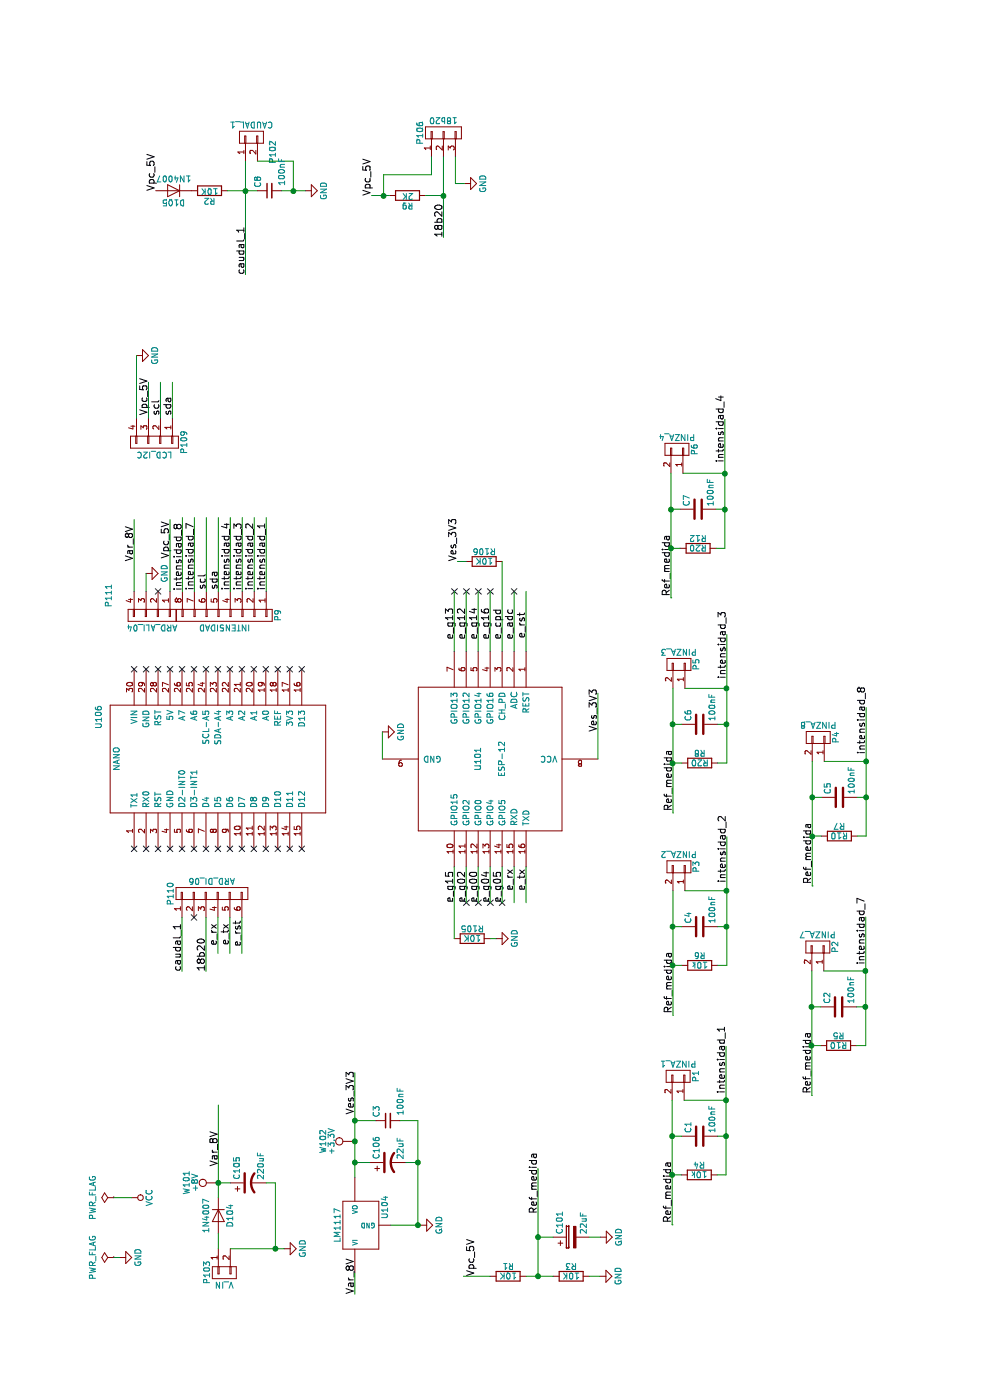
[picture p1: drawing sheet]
EESchema Schematic File Version 2
LIBS:wat-rescue
LIBS:power
LIBS:device
LIBS:transistors
LIBS:conn
LIBS:linear
LIBS:regul
LIBS:74xx
LIBS:cmos4000
LIBS:adc-dac
LIBS:memory
LIBS:xilinx
LIBS:microcontrollers
LIBS:dsp
LIBS:microchip
LIBS:analog_switches
LIBS:motorola
LIBS:texas
LIBS:intel
LIBS:audio
LIBS:interface
LIBS:digital-audio
LIBS:philips
LIBS:display
LIBS:cypress
LIBS:siliconi
LIBS:opto
LIBS:atmel
LIBS:contrib
LIBS:valves
LIBS:recom-rd
LIBS:RO-1224S
LIBS:mp-1584
LIBS:nano
LIBS:wat-cache
EELAYER 25 0
EELAYER END
$Descr A4 11693 8268
encoding utf-8
Sheet 1 1
Title ""
Date ""
Rev ""
Comp ""
Comment1 ""
Comment2 ""
Comment3 ""
Comment4 ""
$EndDescr
$Comp
L GND #PWR01
U 1 1
P 1190 1000
F 0 "#PWR01" H 1190 750 50  0001 C CNN
F 1 "GND" H 1190 850 50  0000 C CNN
F 2 "" H 1190 1000 50  0000 C CNN
F 3 "" H 1190 1000 50  0000 C CNN
	1    1190 1000
	1    0    0    -1  
$EndComp
$Comp
L PWR_FLAG #FLG02
U 1 1
P 1190 950
F 0 "#FLG02" H 1190 1045 50  0001 C CNN
F 1 "PWR_FLAG" H 1190 1130 50  0000 C CNN
F 2 "" H 1190 950 50  0000 C CNN
F 3 "" H 1190 950 50  0000 C CNN
	1    1190 950 
	1    0    0    -1  
$EndComp
Text Label 4255 4295 0    60   ~ 0
e_rx
$Comp
L ESP-12 U101
U 1 1
P 5355 4095
F 0 "U101" H 5355 3995 50  0000 C CNN
F 1 "ESP-12" H 5355 4195 50  0000 C CNN
F 2 "oscar_libreria_huellas:ESP-07v2_pad" H 5355 4095 50  0001 C CNN
F 3 "" H 5355 4095 50  0001 C CNN
	1    5355 4095
	-1   0    0    1   
$EndComp
Text Label 4155 4195 0    60   ~ 0
e_g05
Text Label 4155 4095 0    60   ~ 0
e_g04
Text Label 4155 3895 0    60   ~ 0
e_g02
Text Label 4155 3795 0    60   ~ 0
e_g15
Text Label 6355 3795 0    60   ~ 0
e_g13
Text Label 6355 3895 0    60   ~ 0
e_g12
Text Label 6355 3995 0    60   ~ 0
e_g14
Text Label 4155 3995 0    60   ~ 0
e_g00
Text Label 6355 4095 0    60   ~ 0
e_g16
Text Label 6355 4295 0    60   ~ 0
e_adc
Text Label 4255 4395 0    60   ~ 0
e_tx
$Comp
L R R2
U 1 1
P 10100 1750
F 0 "R2" V 10180 1750 50  0000 C CNN
F 1 "10K" V 10100 1750 50  0000 C CNN
F 2 "Resistors_ThroughHole:Resistor_Horizontal_RM10mm" V 10030 1750 50  0001 C CNN
F 3 "" H 10100 1750 50  0000 C CNN
	1    10100 1750
	-1   0    0    -1  
$EndComp
$Comp
L GND #PWR03
U 1 1
P 10100 2550
F 0 "#PWR03" H 10100 2300 50  0001 C CNN
F 1 "GND" H 10100 2400 50  0000 C CNN
F 2 "" H 10100 2550 50  0000 C CNN
F 3 "" H 10100 2550 50  0000 C CNN
	1    10100 2550
	-1   0    0    -1  
$EndComp
$Comp
L PWR_FLAG #FLG04
U 1 1
P 1690 950
F 0 "#FLG04" H 1690 1045 50  0001 C CNN
F 1 "PWR_FLAG" H 1690 1130 50  0000 C CNN
F 2 "" H 1690 950 50  0000 C CNN
F 3 "" H 1690 950 50  0000 C CNN
	1    1690 950 
	1    0    0    -1  
$EndComp
$Comp
L VCC #PWR05
U 1 1
P 1690 1100
F 0 "#PWR05" H 1690 950 50  0001 C CNN
F 1 "VCC" H 1690 1250 50  0000 C CNN
F 2 "" H 1690 1100 50  0000 C CNN
F 3 "" H 1690 1100 50  0000 C CNN
	1    1690 1100
	-1   0    0    1   
$EndComp
$Comp
L GND #PWR06
U 1 1
P 1265 2375
F 0 "#PWR06" H 1265 2125 50  0001 C CNN
F 1 "GND" H 1265 2225 50  0000 C CNN
F 2 "" H 1265 2375 50  0000 C CNN
F 3 "" H 1265 2375 50  0000 C CNN
	1    1265 2375
	-1   0    0    -1  
$EndComp
Text Label 6355 4195 0    60   ~ 0
e_cpd
$Comp
L 7805 U104
U 1 1
P 1460 3015
F 0 "U104" H 1610 2819 50  0000 C CNN
F 1 "LM1117" H 1460 3215 50  0000 C CNN
F 2 "oscar_libreria_huellas:TO-220-LM117" H 1460 3015 50  0001 C CNN
F 3 "" H 1460 3015 50  0000 C CNN
	1    1460 3015
	1    0    0    -1  
$EndComp
$Comp
L GND #PWR07
U 1 1
P 1460 3515
F 0 "#PWR07" H 1460 3265 50  0001 C CNN
F 1 "GND" H 1460 3365 50  0000 C CNN
F 2 "" H 1460 3515 50  0000 C CNN
F 3 "" H 1460 3515 50  0000 C CNN
	1    1460 3515
	1    0    0    -1  
$EndComp
$Comp
L CONN_01X02 P103
U 1 1
P 1065 1875
F 0 "P103" H 1065 2025 50  0000 C CNN
F 1 "V_IN" V 1165 1875 50  0000 C CNN
F 2 "Connect:bornier2" H 1065 1875 50  0001 C CNN
F 3 "" H 1065 1875 50  0000 C CNN
	1    1065 1875
	-1   0    0    -1  
$EndComp
$Comp
L CONN_01X02 P102
U 1 1
P 10550 2100
F 0 "P102" H 10425 1925 50  0000 C CNN
F 1 "CAUDAL_1" V 10650 2100 50  0000 C CNN
F 2 "Connect:bornier2" H 10550 2100 50  0001 C CNN
F 3 "" H 10550 2100 50  0000 C CNN
	1    10550 2100
	1    0    0    -1  
$EndComp
$Comp
L R R9
U 1 1
P 10060 3405
F 0 "R9" V 10140 3405 50  0000 C CNN
F 1 "2K" V 10060 3405 50  0000 C CNN
F 2 "Resistors_ThroughHole:Resistor_Horizontal_RM10mm" V 9990 3405 50  0001 C CNN
F 3 "" H 10060 3405 50  0000 C CNN
	1    10060 3405
	-1   0    0    1   
$EndComp
$Comp
L GND #PWR08
U 1 1
P 10160 3880
F 0 "#PWR08" H 10160 3630 50  0001 C CNN
F 1 "GND" H 10160 3730 50  0000 C CNN
F 2 "" H 10160 3880 50  0000 C CNN
F 3 "" H 10160 3880 50  0000 C CNN
	1    10160 3880
	1    0    0    -1  
$EndComp
$Comp
L CONN_01X03 P106
U 1 1
P 10585 3705
F 0 "P106" H 10585 3905 50  0000 C CNN
F 1 "18b20" V 10685 3705 50  0000 C CNN
F 2 "Connect:bornier3" H 10585 3705 50  0001 C CNN
F 3 "" H 10585 3705 50  0000 C CNN
	1    10585 3705
	1    0    0    -1  
$EndComp
$Comp
L CP1 C106
U 1 1
P 1985 3240
F 0 "C106" H 2010 3340 50  0000 L CNN
F 1 "22uF" H 2010 3140 50  0000 L CNN
F 2 "Capacitors_THT:CP_Radial_D5.0mm_P2.00mm" H 1985 3240 50  0001 C CNN
F 3 "" H 1985 3240 50  0000 C CNN
	1    1985 3240
	1    0    0    -1  
$EndComp
$Comp
L CP1 C105
U 1 1
P 1815 2075
F 0 "C105" H 1840 2175 50  0000 L CNN
F 1 "220uF" H 1840 1975 50  0000 L CNN
F 2 "Capacitors_THT:CP_Radial_D5.0mm_P2.00mm" H 1815 2075 50  0001 C CNN
F 3 "" H 1815 2075 50  0000 C CNN
	1    1815 2075
	1    0    0    -1  
$EndComp
NoConn ~ 6755 3795
NoConn ~ 6755 3895
NoConn ~ 6755 3995
NoConn ~ 6755 4095
NoConn ~ 6755 4295
NoConn ~ 4155 3995
NoConn ~ 4155 4095
NoConn ~ 4155 4195
$Comp
L CONN_01X04 P109
U 1 1
P 8000 1290
F 0 "P109" H 8000 1540 50  0000 C CNN
F 1 "LCD_I2C" V 8100 1290 50  0000 C CNN
F 2 "Pin_Headers:Pin_Header_Straight_1x04" H 8000 1290 50  0001 C CNN
F 3 "" H 8000 1290 50  0000 C CNN
	1    8000 1290
	-1   0    0    1   
$EndComp
$Comp
L NANO U106
U 1 1
P 5355 1820
F 0 "U106" H 5705 2820 50  0000 C CNN
F 1 "NANO" H 5355 2670 50  0000 C CNN
F 2 "oscar_libreria_huellas:arduino_nano" H 5055 1020 50  0001 C CNN
F 3 "DOCUMENTATION" H 5205 970 50  0001 C CNN
	1    5355 1820
	1    0    0    -1  
$EndComp
Text Label 5580 4995 0    60   ~ 0
Ves_3V3
Text Label 2385 2965 0    60   ~ 0
Ves_3V3
Text Label 8225 1240 0    60   ~ 0
Vpc_5V
Text Label 8225 1440 0    60   ~ 0
sda
Text Label 8225 1340 0    60   ~ 0
scl
$Comp
L GND #PWR09
U 1 1
P 8725 1140
F 0 "#PWR09" H 8725 890 50  0001 C CNN
F 1 "GND" H 8725 990 50  0000 C CNN
F 2 "" H 8725 1140 50  0000 C CNN
F 3 "" H 8725 1140 50  0000 C CNN
	1    8725 1140
	1    0    0    -1  
$EndComp
$Comp
L CONN_01X06 P110
U 1 1
P 4230 1770
F 0 "P110" H 4230 2120 50  0000 C CNN
F 1 "ARD_DI_06" V 4330 1770 50  0000 C CNN
F 2 "Pin_Headers:Pin_Header_Straight_1x06" H 4230 1770 50  0001 C CNN
F 3 "" H 4230 1770 50  0000 C CNN
	1    4230 1770
	1    0    0    -1  
$EndComp
Text Label 3980 1820 2    60   ~ 0
e_rx
Text Label 3980 1920 2    60   ~ 0
e_tx
Text Label 4005 2020 2    60   ~ 0
e_rst
Text Label 3580 1720 0    60   ~ 0
18b20
$Comp
L GND #PWR010
U 1 1
P 5580 3195
F 0 "#PWR010" H 5580 2945 50  0001 C CNN
F 1 "GND" H 5580 3045 50  0000 C CNN
F 2 "" H 5580 3195 50  0000 C CNN
F 3 "" H 5580 3195 50  0000 C CNN
	1    5580 3195
	1    0    0    -1  
$EndComp
Text Label 10060 3105 0    60   ~ 0
Vpc_5V
Text Label 10100 1300 0    60   ~ 0
Vpc_5V
Text Label 9710 3705 0    60   ~ 0
18b20
$Comp
L D D104
U 1 1
P 1540 1825
F 0 "D104" H 1540 1925 50  0000 C CNN
F 1 "1N4007" H 1540 1725 50  0000 C CNN
F 2 "Diodes_ThroughHole:Diode_DO-35_SOD27_Horizontal_RM10" H 1540 1825 50  0001 C CNN
F 3 "" H 1540 1825 50  0000 C CNN
	1    1540 1825
	-1   0    0    1   
$EndComp
NoConn ~ 6105 1120
NoConn ~ 6105 1220
NoConn ~ 6105 1320
NoConn ~ 6105 1420
NoConn ~ 6105 1520
NoConn ~ 6105 1720
NoConn ~ 6105 1620
NoConn ~ 6105 1820
NoConn ~ 6105 1920
NoConn ~ 6105 2020
NoConn ~ 6105 2120
NoConn ~ 6105 2220
NoConn ~ 6105 2320
NoConn ~ 6105 2420
NoConn ~ 6105 2520
NoConn ~ 4605 1120
NoConn ~ 4605 1220
NoConn ~ 4605 1320
NoConn ~ 4605 1420
NoConn ~ 4605 1520
NoConn ~ 4605 1620
NoConn ~ 4605 1720
NoConn ~ 4605 1820
NoConn ~ 4605 1920
NoConn ~ 4605 2020
NoConn ~ 4605 2120
NoConn ~ 4605 2220
NoConn ~ 4605 2320
NoConn ~ 4605 2420
NoConn ~ 4605 2520
Text Label 6580 4395 2    60   ~ 0
e_rst
Text Label 885  2965 0    60   ~ 0
Var_8V
NoConn ~ 4030 1620
Text Label 9400 2050 0    60   ~ 0
caudal_1
$Comp
L TEST_1P W101
U 1 1
P 1815 1825
F 0 "W101" H 1815 2095 50  0000 C CNN
F 1 "+8V" H 1815 2025 50  0000 C CNN
F 2 "Wire_Pads:SolderWirePad_single_0-8mmDrill" H 2015 1825 50  0001 C CNN
F 3 "" H 2015 1825 50  0000 C CNN
	1    1815 1825
	1    0    0    -1  
$EndComp
$Comp
L TEST_1P W102
U 1 1
P 2160 2965
F 0 "W102" H 2160 3235 50  0000 C CNN
F 1 "+3,3V" H 2160 3165 50  0000 C CNN
F 2 "Wire_Pads:SolderWirePad_single_0-8mmDrill" H 2360 2965 50  0001 C CNN
F 3 "" H 2360 2965 50  0000 C CNN
	1    2160 2965
	1    0    0    -1  
$EndComp
Text Label 7005 1120 0    60   ~ 0
Var_8V
$Comp
L D D105
U 1 1
P 10100 1450
F 0 "D105" H 10100 1550 50  0000 C CNN
F 1 "1N4007" H 10100 1350 50  0000 C CNN
F 2 "Diodes_ThroughHole:Diode_DO-35_SOD27_Horizontal_RM10" H 10100 1450 50  0001 C CNN
F 3 "" H 10100 1450 50  0000 C CNN
	1    10100 1450
	0    -1   -1   0   
$EndComp
Text Label 3580 1520 0    60   ~ 0
caudal_1
NoConn ~ 6755 1320
$Comp
L GND #PWR011
U 1 1
P 6905 1220
F 0 "#PWR011" H 6905 970 50  0001 C CNN
F 1 "GND" H 6905 1070 50  0000 C CNN
F 2 "" H 6905 1220 50  0000 C CNN
F 3 "" H 6905 1220 50  0000 C CNN
	1    6905 1220
	-1   0    0    -1  
$EndComp
Text Label 7030 1420 0    60   ~ 0
Vpc_5V
$Comp
L R R106
U 1 1
P 7005 4045
F 0 "R106" V 7085 4045 50  0000 C CNN
F 1 "10K" V 7005 4045 50  0000 C CNN
F 2 "Resistors_ThroughHole:Resistor_Horizontal_RM10mm" V 6935 4045 50  0001 C CNN
F 3 "" H 7005 4045 50  0000 C CNN
	1    7005 4045
	1    0    0    -1  
$EndComp
$Comp
L GND #PWR012
U 1 1
P 3855 4145
F 0 "#PWR012" H 3855 3895 50  0001 C CNN
F 1 "GND" H 3855 3995 50  0000 C CNN
F 2 "" H 3855 4145 50  0000 C CNN
F 3 "" H 3855 4145 50  0000 C CNN
	1    3855 4145
	1    0    0    -1  
$EndComp
$Comp
L R R105
U 1 1
P 3855 3945
F 0 "R105" V 3935 3945 50  0000 C CNN
F 1 "10K" V 3855 3945 50  0000 C CNN
F 2 "Resistors_ThroughHole:Resistor_Horizontal_RM10mm" V 3785 3945 50  0001 C CNN
F 3 "" H 3855 3945 50  0000 C CNN
	1    3855 3945
	1    0    0    -1  
$EndComp
Text Label 7005 3820 0    60   ~ 0
Ves_3V3
NoConn ~ 4155 3895
Text Label 1950 1825 0    60   ~ 0
Var_8V
$Comp
L R R1
U 1 1
P 1035 4245
F 0 "R1" V 1115 4245 50  0000 C CNN
F 1 "10K" V 1035 4245 50  0000 C CNN
F 2 "Resistors_ThroughHole:Resistor_Horizontal_RM10mm" V 965 4245 50  0001 C CNN
F 3 "" H 1035 4245 50  0000 C CNN
	1    1035 4245
	1    0    0    -1  
$EndComp
$Comp
L CP C101
U 1 1
P 1360 4770
F 0 "C101" H 1385 4870 50  0000 L CNN
F 1 "22uF" H 1385 4670 50  0000 L CNN
F 2 "Capacitors_THT:CP_Radial_D5.0mm_P2.00mm" H 1398 4620 50  0001 C CNN
F 3 "" H 1360 4770 50  0000 C CNN
	1    1360 4770
	1    0    0    -1  
$EndComp
$Comp
L R R3
U 1 1
P 1035 4770
F 0 "R3" V 1115 4770 50  0000 C CNN
F 1 "10K" V 1035 4770 50  0000 C CNN
F 2 "Resistors_ThroughHole:Resistor_Horizontal_RM10mm" V 965 4770 50  0001 C CNN
F 3 "" H 1035 4770 50  0000 C CNN
	1    1035 4770
	1    0    0    -1  
$EndComp
$Comp
L GND #PWR013
U 1 1
P 1360 5015
F 0 "#PWR013" H 1360 4765 50  0001 C CNN
F 1 "GND" H 1360 4865 50  0000 C CNN
F 2 "" H 1360 5015 50  0000 C CNN
F 3 "" H 1360 5015 50  0000 C CNN
	1    1360 5015
	1    0    0    -1  
$EndComp
$Comp
L GND #PWR014
U 1 1
P 1035 5010
F 0 "#PWR014" H 1035 4760 50  0001 C CNN
F 1 "GND" H 1035 4860 50  0000 C CNN
F 2 "" H 1035 5010 50  0000 C CNN
F 3 "" H 1035 5010 50  0000 C CNN
	1    1035 5010
	1    0    0    -1  
$EndComp
$Comp
L CONN_01X02 P1
U 1 1
P 2705 5665
F 0 "P1" H 2705 5815 50  0000 C CNN
F 1 "PINZA_1" V 2805 5665 50  0000 C CNN
F 2 "Connect:bornier2" H 2705 5665 50  0001 C CNN
F 3 "" H 2705 5665 50  0000 C CNN
	1    2705 5665
	1    0    0    1   
$EndComp
$Comp
L R R4
U 1 1
P 1880 5840
F 0 "R4" V 1960 5840 50  0000 C CNN
F 1 "10k" V 1880 5840 50  0000 C CNN
F 2 "Resistors_ThroughHole:Resistor_Horizontal_RM10mm" V 1810 5840 50  0001 C CNN
F 3 "" H 1880 5840 50  0000 C CNN
	1    1880 5840
	1    0    0    -1  
$EndComp
Text Label 1555 4495 0    60   ~ 0
Ref_medida
Text Label 1480 5615 0    60   ~ 0
Ref_medida
$Comp
L CONN_01X02 P3
U 1 1
P 4455 5670
F 0 "P3" H 4455 5820 50  0000 C CNN
F 1 "PINZA_2" V 4555 5670 50  0000 C CNN
F 2 "Connect:bornier2" H 4455 5670 50  0001 C CNN
F 3 "" H 4455 5670 50  0000 C CNN
	1    4455 5670
	1    0    0    1   
$EndComp
$Comp
L R R6
U 1 1
P 3630 5845
F 0 "R6" V 3710 5845 50  0000 C CNN
F 1 "10k" V 3630 5845 50  0000 C CNN
F 2 "Resistors_ThroughHole:Resistor_Horizontal_RM10mm" V 3560 5845 50  0001 C CNN
F 3 "" H 3630 5845 50  0000 C CNN
	1    3630 5845
	1    0    0    -1  
$EndComp
$Comp
L C C4
U 1 1
P 3955 5845
F 0 "C4" H 3980 5945 50  0000 L CNN
F 1 "100nF" H 3980 5745 50  0000 L CNN
F 2 "Capacitors_THT:C_Disc_D5.0mm_W2.5mm_P5.00mm" H 3993 5695 50  0001 C CNN
F 3 "" H 3955 5845 50  0000 C CNN
	1    3955 5845
	1    0    0    -1  
$EndComp
Text Label 3230 5620 0    60   ~ 0
Ref_medida
$Comp
L CONN_01X02 P5
U 1 1
P 6145 5670
F 0 "P5" H 6145 5820 50  0000 C CNN
F 1 "PINZA_3" V 6245 5670 50  0000 C CNN
F 2 "Connect:bornier2" H 6145 5670 50  0001 C CNN
F 3 "" H 6145 5670 50  0000 C CNN
	1    6145 5670
	1    0    0    1   
$EndComp
$Comp
L R R8
U 1 1
P 5320 5845
F 0 "R8" V 5400 5845 50  0000 C CNN
F 1 "R20" V 5320 5845 50  0000 C CNN
F 2 "Resistors_ThroughHole:Resistor_Horizontal_RM10mm" V 5250 5845 50  0001 C CNN
F 3 "" H 5320 5845 50  0000 C CNN
	1    5320 5845
	1    0    0    -1  
$EndComp
$Comp
L C C6
U 1 1
P 5645 5845
F 0 "C6" H 5670 5945 50  0000 L CNN
F 1 "100nF" H 5670 5745 50  0000 L CNN
F 2 "Capacitors_THT:C_Disc_D5.0mm_W2.5mm_P5.00mm" H 5683 5695 50  0001 C CNN
F 3 "" H 5645 5845 50  0000 C CNN
	1    5645 5845
	1    0    0    -1  
$EndComp
Text Label 4920 5620 0    60   ~ 0
Ref_medida
$Comp
L CONN_01X02 P6
U 1 1
P 7940 5655
F 0 "P6" H 7940 5805 50  0000 C CNN
F 1 "PINZA_4" V 8040 5655 50  0000 C CNN
F 2 "Connect:bornier2" H 7940 5655 50  0001 C CNN
F 3 "" H 7940 5655 50  0000 C CNN
	1    7940 5655
	1    0    0    1   
$EndComp
$Comp
L C C7
U 1 1
P 7440 5830
F 0 "C7" H 7465 5930 50  0000 L CNN
F 1 "100nF" H 7465 5730 50  0000 L CNN
F 2 "Capacitors_THT:C_Disc_D5.0mm_W2.5mm_P5.00mm" H 7478 5680 50  0001 C CNN
F 3 "" H 7440 5830 50  0000 C CNN
	1    7440 5830
	1    0    0    -1  
$EndComp
Text Label 6715 5605 0    60   ~ 0
Ref_medida
$Comp
L CONN_01X02 P2
U 1 1
P 3785 6830
F 0 "P2" H 3785 6980 50  0000 C CNN
F 1 "PINZA_7" V 3885 6830 50  0000 C CNN
F 2 "Connect:bornier2" H 3785 6830 50  0001 C CNN
F 3 "" H 3785 6830 50  0000 C CNN
	1    3785 6830
	1    0    0    1   
$EndComp
$Comp
L R R5
U 1 1
P 2960 7005
F 0 "R5" V 3040 7005 50  0000 C CNN
F 1 "R10" V 2960 7005 50  0000 C CNN
F 2 "Resistors_ThroughHole:Resistor_Horizontal_RM10mm" V 2890 7005 50  0001 C CNN
F 3 "" H 2960 7005 50  0000 C CNN
	1    2960 7005
	1    0    0    -1  
$EndComp
Text Label 2560 6780 0    60   ~ 0
Ref_medida
$Comp
L CONN_01X04 P111
U 1 1
P 6555 1270
F 0 "P111" H 6390 910 50  0000 C CNN
F 1 "ARD_ALI_04" V 6655 1270 50  0000 C CNN
F 2 "Pin_Headers:Pin_Header_Straight_1x04" H 6555 1270 50  0001 C CNN
F 3 "" H 6555 1270 50  0000 C CNN
	1    6555 1270
	-1   0    0    1   
$EndComp
$Comp
L CONN_01X08 P9
U 1 1
P 6555 1875
F 0 "P9" H 6555 2325 50  0000 C CNN
F 1 "INTENSIDAD" V 6655 1875 50  0000 C CNN
F 2 "Pin_Headers:Pin_Header_Straight_1x08" H 6555 1875 50  0001 C CNN
F 3 "" H 6555 1875 50  0000 C CNN
	1    6555 1875
	-1   0    0    1   
$EndComp
Text Label 6765 1625 0    60   ~ 0
intensidad_7
Text Label 6760 1525 0    60   ~ 0
intensidad_8
Text Label 6765 1925 0    60   ~ 0
intensidad_4
Text Label 6765 2025 0    60   ~ 0
intensidad_3
Text Label 6765 2125 0    60   ~ 0
intensidad_2
Text Label 6765 2225 0    60   ~ 0
intensidad_1
Text Label 2560 6065 0    60   ~ 0
intensidad_1
Text Label 4320 6070 0    60   ~ 0
intensidad_2
Text Label 6025 6070 0    60   ~ 0
intensidad_3
Text Label 7830 6055 0    60   ~ 0
intensidad_4
Text Label 3635 7230 0    60   ~ 0
intensidad_7
Text Label 1035 3970 0    60   ~ 0
Vpc_5V
$Comp
L R R12
U 1 1
P 7115 5830
F 0 "R12" V 7195 5830 50  0000 C CNN
F 1 "R20" V 7115 5830 50  0000 C CNN
F 2 "Resistors_ThroughHole:Resistor_Horizontal_RM10mm" V 7045 5830 50  0001 C CNN
F 3 "" H 7115 5830 50  0000 C CNN
	1    7115 5830
	1    0    0    -1  
$EndComp
$Comp
L C C1
U 1 1
P 2205 5845
F 0 "C1" H 2230 5945 50  0000 L CNN
F 1 "100nF" H 2230 5745 50  0000 L CNN
F 2 "Capacitors_THT:C_Disc_D5.0mm_W2.5mm_P5.00mm" H 2243 5695 50  0001 C CNN
F 3 "" H 2205 5845 50  0000 C CNN
	1    2205 5845
	1    0    0    -1  
$EndComp
$Comp
L C C2
U 1 1
P 3285 7005
F 0 "C2" H 3310 7105 50  0000 L CNN
F 1 "100nF" H 3310 6905 50  0000 L CNN
F 2 "Capacitors_THT:C_Disc_D5.0mm_W2.5mm_P5.00mm" H 3323 6855 50  0001 C CNN
F 3 "" H 3285 7005 50  0000 C CNN
	1    3285 7005
	1    0    0    -1  
$EndComp
Text Label 5395 7235 0    60   ~ 0
intensidad_8
Text Label 4310 6785 0    60   ~ 0
Ref_medida
$Comp
L C C5
U 1 1
P 5035 7010
F 0 "C5" H 5060 7110 50  0000 L CNN
F 1 "100nF" H 5060 6910 50  0000 L CNN
F 2 "Capacitors_THT:C_Disc_D5.0mm_W2.5mm_P5.00mm" H 5073 6860 50  0001 C CNN
F 3 "" H 5035 7010 50  0000 C CNN
	1    5035 7010
	1    0    0    -1  
$EndComp
$Comp
L R R7
U 1 1
P 4710 7010
F 0 "R7" V 4790 7010 50  0000 C CNN
F 1 "R10" V 4710 7010 50  0000 C CNN
F 2 "Resistors_ThroughHole:Resistor_Horizontal_RM10mm" V 4640 7010 50  0001 C CNN
F 3 "" H 4710 7010 50  0000 C CNN
	1    4710 7010
	1    0    0    -1  
$EndComp
$Comp
L CONN_01X02 P4
U 1 1
P 5535 6835
F 0 "P4" H 5535 6985 50  0000 C CNN
F 1 "PINZA_8" V 5635 6835 50  0000 C CNN
F 2 "Connect:bornier2" H 5535 6835 50  0001 C CNN
F 3 "" H 5535 6835 50  0000 C CNN
	1    5535 6835
	1    0    0    1   
$EndComp
Wire Wire Line
	5335 7235 5335 6885
Wire Wire Line
	4710 6860 4710 6785
Connection ~ 4710 6785
Wire Wire Line
	5035 6785 5035 6860
Connection ~ 5035 6785
Wire Wire Line
	5335 6785 4295 6785
Wire Wire Line
	4295 6785 4295 6790
Wire Wire Line
	4710 7235 5785 7235
Connection ~ 5335 7235
Wire Wire Line
	4710 7160 4710 7235
Wire Wire Line
	5035 7160 5035 7235
Connection ~ 5035 7235
Connection ~ 2205 6065
Wire Wire Line
	2205 5995 2205 6065
Connection ~ 2205 5615
Wire Wire Line
	2205 5695 2205 5615
Wire Wire Line
	6755 2225 7370 2225
Wire Wire Line
	6755 2125 7370 2125
Wire Wire Line
	6755 2025 7370 2025
Wire Wire Line
	6755 1925 7370 1925
Wire Wire Line
	6755 1525 7370 1525
Wire Wire Line
	6755 1625 7370 1625
Wire Wire Line
	6755 1725 7370 1725
Wire Wire Line
	6755 1825 7370 1825
Wire Wire Line
	1360 4920 1360 5015
Wire Wire Line
	1035 4920 1035 5010
Wire Wire Line
	2545 6780 2545 6785
Wire Wire Line
	3585 6780 2545 6780
Connection ~ 3285 7230
Wire Wire Line
	3285 7155 3285 7230
Connection ~ 3285 6780
Wire Wire Line
	3285 6780 3285 6855
Wire Wire Line
	2960 7155 2960 7230
Connection ~ 2960 6780
Wire Wire Line
	2960 6855 2960 6780
Connection ~ 3585 7230
Wire Wire Line
	3585 7230 3585 6880
Wire Wire Line
	2960 7230 4035 7230
Wire Wire Line
	6700 5605 6700 5610
Wire Wire Line
	7740 5605 6700 5605
Connection ~ 7440 6055
Wire Wire Line
	7440 5980 7440 6055
Connection ~ 7440 5605
Wire Wire Line
	7440 5605 7440 5680
Wire Wire Line
	7115 5980 7115 6055
Connection ~ 7115 5605
Wire Wire Line
	7115 5680 7115 5605
Connection ~ 7740 6055
Wire Wire Line
	7740 6055 7740 5705
Wire Wire Line
	7115 6055 8190 6055
Wire Wire Line
	4905 5620 4905 5625
Wire Wire Line
	5945 5620 4905 5620
Connection ~ 5645 6070
Wire Wire Line
	5645 5995 5645 6070
Connection ~ 5645 5620
Wire Wire Line
	5645 5620 5645 5695
Wire Wire Line
	5320 5995 5320 6070
Connection ~ 5320 5620
Wire Wire Line
	5320 5695 5320 5620
Connection ~ 5945 6070
Wire Wire Line
	5945 6070 5945 5720
Wire Wire Line
	5320 6070 6395 6070
Wire Wire Line
	3215 5620 3215 5625
Wire Wire Line
	4255 5620 3215 5620
Connection ~ 3955 6070
Wire Wire Line
	3955 5995 3955 6070
Connection ~ 3955 5620
Wire Wire Line
	3955 5620 3955 5695
Wire Wire Line
	3630 5995 3630 6070
Connection ~ 3630 5620
Wire Wire Line
	3630 5695 3630 5620
Connection ~ 4255 6070
Wire Wire Line
	4255 6070 4255 5720
Wire Wire Line
	3630 6070 4705 6070
Wire Wire Line
	1465 5615 1465 5620
Wire Wire Line
	2505 5615 1465 5615
Wire Wire Line
	1930 4495 1930 4490
Wire Wire Line
	1035 4495 1930 4495
Wire Wire Line
	1880 5990 1880 6065
Connection ~ 1880 5615
Wire Wire Line
	1880 5690 1880 5615
Connection ~ 2505 6065
Wire Wire Line
	2505 6065 2505 5715
Wire Wire Line
	1880 6065 2955 6065
Connection ~ 1360 4495
Wire Wire Line
	1360 4620 1360 4495
Connection ~ 1035 4495
Wire Wire Line
	1035 4395 1035 4620
Wire Wire Line
	1035 3870 1035 4095
Connection ~ 1265 2300
Wire Wire Line
	1815 1825 1815 1925
Wire Wire Line
	1815 2300 1815 2225
Wire Wire Line
	1265 2300 1815 2300
Wire Wire Line
	1265 1925 1265 2375
Connection ~ 1815 1825
Wire Wire Line
	1690 1825 2465 1825
Wire Wire Line
	4155 3895 4455 3895
Wire Wire Line
	3855 4095 3855 4145
Wire Wire Line
	7005 3820 7005 3895
Wire Wire Line
	6755 1420 7355 1420
Wire Wire Line
	6755 1120 7355 1120
Wire Wire Line
	6755 1220 6905 1220
Connection ~ 2160 2965
Wire Wire Line
	4030 1720 3580 1720
Wire Wire Line
	3580 1520 4030 1520
Connection ~ 1985 3490
Wire Wire Line
	2335 3490 2335 3340
Connection ~ 2335 2965
Wire Wire Line
	2335 2965 2335 3140
Wire Wire Line
	1265 1825 1390 1825
Wire Wire Line
	5355 3195 5580 3195
Wire Wire Line
	3730 2020 4030 2020
Wire Wire Line
	3730 1920 4030 1920
Wire Wire Line
	3730 1820 4030 1820
Wire Wire Line
	8200 1140 8725 1140
Wire Wire Line
	8200 1240 8500 1240
Wire Wire Line
	8200 1340 8500 1340
Wire Wire Line
	8200 1440 8500 1440
Connection ~ 1460 3490
Wire Wire Line
	1460 3490 2335 3490
Wire Wire Line
	1985 3390 1985 3490
Connection ~ 1985 2965
Wire Wire Line
	1985 2965 1985 3090
Connection ~ 10060 3205
Wire Wire Line
	10235 3605 10385 3605
Wire Wire Line
	10235 3205 10235 3605
Wire Wire Line
	10060 3205 10235 3205
Wire Wire Line
	10060 3105 10060 3255
Connection ~ 10060 3705
Wire Wire Line
	10060 3555 10060 3705
Wire Wire Line
	9710 3705 10385 3705
Wire Wire Line
	10160 3805 10160 3880
Wire Wire Line
	10385 3805 10160 3805
Wire Wire Line
	1460 3265 1460 3515
Wire Wire Line
	885  2965 1060 2965
Wire Wire Line
	6255 4395 6755 4395
Wire Wire Line
	4155 4395 4455 4395
Wire Wire Line
	4155 4295 4455 4295
Connection ~ 10100 2450
Wire Wire Line
	10350 2450 10100 2450
Wire Wire Line
	10350 2150 10350 2450
Connection ~ 10100 2050
Wire Wire Line
	9400 2050 10350 2050
Wire Wire Line
	10100 2350 10100 2550
Wire Wire Line
	10100 1900 10100 2150
Wire Wire Line
	1860 2965 2735 2965
Wire Wire Line
	6255 4195 7005 4195
Wire Wire Line
	1690 950  1690 1100
Wire Wire Line
	4155 4195 4455 4195
Wire Wire Line
	4155 4095 4455 4095
Wire Wire Line
	4155 3995 4455 3995
Wire Wire Line
	3855 3795 4455 3795
Wire Wire Line
	6255 3795 6755 3795
Wire Wire Line
	6255 3895 6755 3895
Wire Wire Line
	6255 3995 6755 3995
Wire Wire Line
	6255 4095 6755 4095
Wire Wire Line
	6255 4295 6755 4295
Wire Wire Line
	1190 950  1190 1000
Wire Wire Line
	5355 4995 5905 4995
Text Label 6770 1725 0    60   ~ 0
scl
Text Label 6770 1825 0    60   ~ 0
sda
$Comp
L C_Small C3
U 1 1
P 2335 3240
F 0 "C3" H 2210 3340 50  0000 L CNN
F 1 "100nF" H 2060 3140 50  0000 L CNN
F 2 "Capacitors_THT:C_Disc_D5.0mm_W2.5mm_P5.00mm" H 2335 3240 50  0001 C CNN
F 3 "" H 2335 3240 50  0000 C CNN
	1    2335 3240
	-1   0    0    -1  
$EndComp
$Comp
L C_Small C8
U 1 1
P 10100 2250
F 0 "C8" H 9975 2350 50  0000 L CNN
F 1 "100nF" H 9825 2150 50  0000 L CNN
F 2 "Capacitors_THT:C_Disc_D5.0mm_W2.5mm_P5.00mm" H 10100 2250 50  0001 C CNN
F 3 "" H 10100 2250 50  0000 C CNN
	1    10100 2250
	-1   0    0    -1  
$EndComp
$EndSCHEMATC
